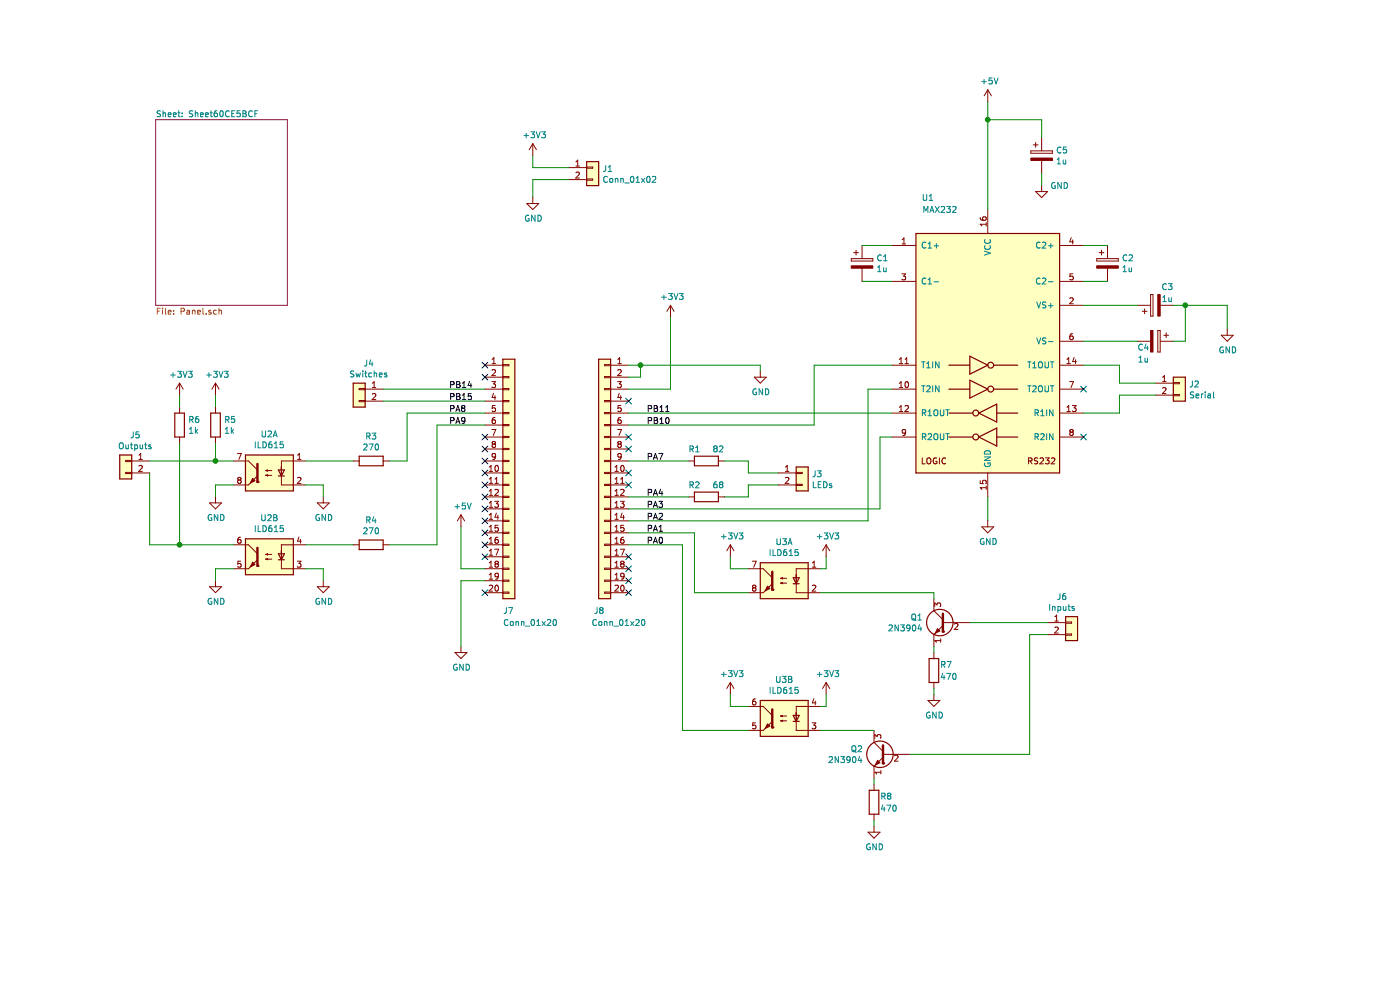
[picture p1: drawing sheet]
EESchema Schematic File Version 4
LIBS:PhotokineticSetup-cache
EELAYER 29 0
EELAYER END
$Descr A4 11693 8268
encoding utf-8
Sheet 1 2
Title ""
Date ""
Rev ""
Comp ""
Comment1 ""
Comment2 ""
Comment3 ""
Comment4 ""
$EndDescr
$Comp
L Connector_Generic:Conn_01x20 J7
U 1 1
P 4250 3950
F 0 "J7" H 4200 2800 50  0000 L CNN
F 1 "Conn_01x20" H 4200 2700 50  0000 L CNN
F 2 "Connector_PinSocket_2.54mm:PinSocket_1x20_P2.54mm_Vertical" H 4250 3950 50  0001 C CNN
F 3 "~" H 4250 3950 50  0001 C CNN
	1    4250 3950
	1    0    0    -1  
$EndComp
$Comp
L Connector_Generic:Conn_01x20 J8
U 1 1
P 5050 3950
F 0 "J8" H 5050 2800 50  0000 L CNN
F 1 "Conn_01x20" H 4700 2700 50  0000 L CNN
F 2 "Connector_PinSocket_2.54mm:PinSocket_1x20_P2.54mm_Vertical" H 5050 3950 50  0001 C CNN
F 3 "~" H 5050 3950 50  0001 C CNN
	1    5050 3950
	-1   0    0    -1  
$EndComp
$Comp
L power:+3V3 #PWR0101
U 1 1
P 5600 2650
F 0 "#PWR0101" H 5600 2500 50  0001 C CNN
F 1 "+3V3" H 5615 2823 50  0000 C CNN
F 2 "" H 5600 2650 50  0001 C CNN
F 3 "" H 5600 2650 50  0001 C CNN
	1    5600 2650
	1    0    0    -1  
$EndComp
Wire Wire Line
	5250 3250 5600 3250
Wire Wire Line
	5600 3250 5600 2650
Wire Wire Line
	5250 3150 5350 3150
Wire Wire Line
	5350 3150 5350 3050
Wire Wire Line
	5350 3050 5250 3050
Wire Wire Line
	5350 3050 6350 3050
Connection ~ 5350 3050
$Comp
L power:GND #PWR0102
U 1 1
P 6350 3100
F 0 "#PWR0102" H 6350 2850 50  0001 C CNN
F 1 "GND" H 6355 2927 50  0000 C CNN
F 2 "" H 6350 3100 50  0001 C CNN
F 3 "" H 6350 3100 50  0001 C CNN
	1    6350 3100
	1    0    0    -1  
$EndComp
NoConn ~ 5250 3350
NoConn ~ 5250 3650
NoConn ~ 5250 3750
NoConn ~ 5250 4050
NoConn ~ 5250 4650
NoConn ~ 5250 4750
NoConn ~ 5250 4850
NoConn ~ 5250 4950
$Comp
L Interface_UART:MAX232 U1
U 1 1
P 8250 2950
F 0 "U1" H 7750 4250 50  0000 C CNN
F 1 "MAX232" H 7850 4150 50  0000 C CNN
F 2 "Package_DIP:DIP-16_W7.62mm_Socket_LongPads" H 8300 1900 50  0001 L CNN
F 3 "http://www.ti.com/lit/ds/symlink/max232.pdf" H 8250 3050 50  0001 C CNN
	1    8250 2950
	1    0    0    -1  
$EndComp
Wire Wire Line
	6350 3050 6350 3100
Wire Wire Line
	7450 3450 5250 3450
Wire Wire Line
	5250 3550 6800 3550
Wire Wire Line
	6800 3550 6800 3050
Wire Wire Line
	6800 3050 7450 3050
Text Label 5400 3450 0    50   ~ 0
PB11
Text Label 5400 3550 0    50   ~ 0
PB10
NoConn ~ 9050 3250
NoConn ~ 9050 3650
$Comp
L Device:CP C1
U 1 1
P 7200 2200
F 0 "C1" H 7318 2246 50  0000 L CNN
F 1 "1u" H 7318 2155 50  0000 L CNN
F 2 "Capacitor_THT:CP_Radial_Tantal_D4.5mm_P2.50mm" H 7238 2050 50  0001 C CNN
F 3 "~" H 7200 2200 50  0001 C CNN
	1    7200 2200
	1    0    0    -1  
$EndComp
$Comp
L Device:CP C2
U 1 1
P 9250 2200
F 0 "C2" H 9368 2246 50  0000 L CNN
F 1 "1u" H 9368 2155 50  0000 L CNN
F 2 "Capacitor_THT:CP_Radial_Tantal_D4.5mm_P2.50mm" H 9288 2050 50  0001 C CNN
F 3 "~" H 9250 2200 50  0001 C CNN
	1    9250 2200
	1    0    0    -1  
$EndComp
Wire Wire Line
	7200 2050 7450 2050
Wire Wire Line
	7200 2350 7450 2350
$Comp
L Connector_Generic:Conn_01x02 J2
U 1 1
P 9850 3200
F 0 "J2" H 9930 3192 50  0000 L CNN
F 1 "Serial" H 9930 3101 50  0000 L CNN
F 2 "Connector_PinHeader_2.54mm:PinHeader_1x02_P2.54mm_Vertical" H 9850 3200 50  0001 C CNN
F 3 "~" H 9850 3200 50  0001 C CNN
	1    9850 3200
	1    0    0    -1  
$EndComp
Wire Wire Line
	9050 3050 9350 3050
Wire Wire Line
	9350 3200 9650 3200
Wire Wire Line
	9650 3300 9350 3300
Wire Wire Line
	9350 3450 9050 3450
Wire Wire Line
	9350 3300 9350 3450
Wire Wire Line
	9350 3050 9350 3200
$Comp
L Device:CP C3
U 1 1
P 9650 2550
F 0 "C3" V 9800 2450 50  0000 C CNN
F 1 "1u" V 9700 2450 50  0000 C CNN
F 2 "Capacitor_THT:CP_Radial_Tantal_D4.5mm_P2.50mm" H 9688 2400 50  0001 C CNN
F 3 "~" H 9650 2550 50  0001 C CNN
	1    9650 2550
	0    -1   -1   0   
$EndComp
$Comp
L Device:CP C4
U 1 1
P 9650 2850
F 0 "C4" V 9700 2750 50  0000 C CNN
F 1 "1u" V 9800 2750 50  0000 C CNN
F 2 "Capacitor_THT:CP_Radial_Tantal_D4.5mm_P2.50mm" H 9688 2700 50  0001 C CNN
F 3 "~" H 9650 2850 50  0001 C CNN
	1    9650 2850
	0    1    1    0   
$EndComp
Wire Wire Line
	9050 2050 9250 2050
Wire Wire Line
	9050 2350 9250 2350
Wire Wire Line
	9050 2550 9500 2550
Wire Wire Line
	9500 2850 9050 2850
Wire Wire Line
	9800 2550 9900 2550
Wire Wire Line
	9900 2550 9900 2850
Wire Wire Line
	9900 2850 9800 2850
Wire Wire Line
	9900 2550 10250 2550
Wire Wire Line
	10250 2550 10250 2750
Connection ~ 9900 2550
$Comp
L power:GND #PWR0103
U 1 1
P 10250 2750
F 0 "#PWR0103" H 10250 2500 50  0001 C CNN
F 1 "GND" H 10255 2577 50  0000 C CNN
F 2 "" H 10250 2750 50  0001 C CNN
F 3 "" H 10250 2750 50  0001 C CNN
	1    10250 2750
	1    0    0    -1  
$EndComp
Wire Wire Line
	8250 4150 8250 4350
$Comp
L power:+5V #PWR0105
U 1 1
P 8250 850
F 0 "#PWR0105" H 8250 700 50  0001 C CNN
F 1 "+5V" H 8265 1023 50  0000 C CNN
F 2 "" H 8250 850 50  0001 C CNN
F 3 "" H 8250 850 50  0001 C CNN
	1    8250 850 
	1    0    0    -1  
$EndComp
$Comp
L Device:CP C5
U 1 1
P 8700 1300
F 0 "C5" H 8818 1346 50  0000 L CNN
F 1 "1u" H 8818 1255 50  0000 L CNN
F 2 "Capacitor_THT:CP_Radial_Tantal_D4.5mm_P2.50mm" H 8738 1150 50  0001 C CNN
F 3 "~" H 8700 1300 50  0001 C CNN
	1    8700 1300
	1    0    0    -1  
$EndComp
$Comp
L power:GND #PWR0106
U 1 1
P 8700 1550
F 0 "#PWR0106" H 8700 1300 50  0001 C CNN
F 1 "GND" H 8850 1550 50  0000 C CNN
F 2 "" H 8700 1550 50  0001 C CNN
F 3 "" H 8700 1550 50  0001 C CNN
	1    8700 1550
	1    0    0    -1  
$EndComp
Wire Wire Line
	8250 850  8250 1000
Wire Wire Line
	8250 1000 8700 1000
Connection ~ 8250 1000
Wire Wire Line
	8250 1000 8250 1750
Wire Wire Line
	8700 1450 8700 1550
Wire Wire Line
	8700 1000 8700 1150
Wire Wire Line
	6250 3850 6250 3950
Wire Wire Line
	6250 3950 6500 3950
Wire Wire Line
	6500 4050 6250 4050
Wire Wire Line
	6250 4050 6250 4150
Wire Wire Line
	6250 4150 6050 4150
$Comp
L Connector_Generic:Conn_01x02 J3
U 1 1
P 6700 3950
F 0 "J3" H 6779 3942 50  0000 L CNN
F 1 "LEDs" H 6779 3851 50  0000 L CNN
F 2 "Connector_PinHeader_2.54mm:PinHeader_1x02_P2.54mm_Vertical" H 6700 3950 50  0001 C CNN
F 3 "~" H 6700 3950 50  0001 C CNN
	1    6700 3950
	1    0    0    -1  
$EndComp
$Comp
L Device:R R1
U 1 1
P 5900 3850
F 0 "R1" V 5800 3750 50  0000 C CNN
F 1 "82" V 5800 3950 50  0000 C CNN
F 2 "Resistor_THT:R_Axial_DIN0204_L3.6mm_D1.6mm_P7.62mm_Horizontal" V 5830 3850 50  0001 C CNN
F 3 "~" H 5900 3850 50  0001 C CNN
	1    5900 3850
	0    1    1    0   
$EndComp
Wire Wire Line
	6050 3850 6250 3850
$Comp
L Device:R R2
U 1 1
P 5900 4150
F 0 "R2" V 5800 4050 50  0000 C CNN
F 1 "68" V 5800 4250 50  0000 C CNN
F 2 "Resistor_THT:R_Axial_DIN0204_L3.6mm_D1.6mm_P7.62mm_Horizontal" V 5830 4150 50  0001 C CNN
F 3 "~" H 5900 4150 50  0001 C CNN
	1    5900 4150
	0    1    1    0   
$EndComp
$Comp
L Connector_Generic:Conn_01x02 J1
U 1 1
P 4950 1400
F 0 "J1" H 5030 1392 50  0000 L CNN
F 1 "Conn_01x02" H 5030 1301 50  0000 L CNN
F 2 "Connector_PinHeader_2.54mm:PinHeader_1x02_P2.54mm_Vertical" H 4950 1400 50  0001 C CNN
F 3 "~" H 4950 1400 50  0001 C CNN
	1    4950 1400
	1    0    0    -1  
$EndComp
$Comp
L power:+3V3 #PWR0107
U 1 1
P 4450 1300
F 0 "#PWR0107" H 4450 1150 50  0001 C CNN
F 1 "+3V3" H 4465 1473 50  0000 C CNN
F 2 "" H 4450 1300 50  0001 C CNN
F 3 "" H 4450 1300 50  0001 C CNN
	1    4450 1300
	1    0    0    -1  
$EndComp
Wire Wire Line
	4450 1300 4450 1400
Wire Wire Line
	4450 1400 4750 1400
Wire Wire Line
	4750 1500 4450 1500
Wire Wire Line
	4450 1500 4450 1650
$Comp
L power:GND #PWR0108
U 1 1
P 4450 1650
F 0 "#PWR0108" H 4450 1400 50  0001 C CNN
F 1 "GND" H 4455 1477 50  0000 C CNN
F 2 "" H 4450 1650 50  0001 C CNN
F 3 "" H 4450 1650 50  0001 C CNN
	1    4450 1650
	1    0    0    -1  
$EndComp
$Comp
L Connector_Generic:Conn_01x02 J4
U 1 1
P 3000 3250
F 0 "J4" H 2920 3467 50  0000 C CNN
F 1 "Switches" H 2920 3376 50  0000 C CNN
F 2 "Connector_PinHeader_2.54mm:PinHeader_1x02_P2.54mm_Vertical" H 3000 3250 50  0001 C CNN
F 3 "~" H 3000 3250 50  0001 C CNN
	1    3000 3250
	-1   0    0    -1  
$EndComp
NoConn ~ 4050 3050
NoConn ~ 4050 3150
NoConn ~ 4050 3650
NoConn ~ 4050 3750
NoConn ~ 4050 4950
NoConn ~ 4050 4650
NoConn ~ 4050 4550
NoConn ~ 4050 4450
NoConn ~ 4050 4350
NoConn ~ 4050 4150
NoConn ~ 4050 4250
NoConn ~ 4050 4050
NoConn ~ 4050 3950
NoConn ~ 4050 3850
Wire Wire Line
	3200 3250 4050 3250
Wire Wire Line
	3200 3350 4050 3350
Text Label 3750 3250 0    50   ~ 0
PB14
Text Label 3750 3350 0    50   ~ 0
PB15
$Comp
L Connector_Generic:Conn_01x02 J5
U 1 1
P 1050 3850
F 0 "J5" H 970 4067 50  0000 C CNN
F 1 "Outputs" H 970 3976 50  0000 C CNN
F 2 "Connector_PinHeader_2.54mm:PinHeader_1x02_P2.54mm_Vertical" H 1050 3850 50  0001 C CNN
F 3 "~" H 1050 3850 50  0001 C CNN
	1    1050 3850
	-1   0    0    -1  
$EndComp
Text Label 3750 3450 0    50   ~ 0
PA8
Text Label 3750 3550 0    50   ~ 0
PA9
Wire Wire Line
	3400 3450 3400 3850
Wire Wire Line
	3400 3850 3250 3850
Wire Wire Line
	3400 3450 4050 3450
Wire Wire Line
	3650 4550 3250 4550
Wire Wire Line
	3650 3550 4050 3550
$Comp
L Device:R R3
U 1 1
P 3100 3850
F 0 "R3" V 2893 3850 50  0000 C CNN
F 1 "270" V 2984 3850 50  0000 C CNN
F 2 "Resistor_THT:R_Axial_DIN0204_L3.6mm_D1.6mm_P7.62mm_Horizontal" V 3030 3850 50  0001 C CNN
F 3 "~" H 3100 3850 50  0001 C CNN
	1    3100 3850
	0    1    1    0   
$EndComp
$Comp
L Device:R R4
U 1 1
P 3100 4550
F 0 "R4" V 2893 4550 50  0000 C CNN
F 1 "270" V 2984 4550 50  0000 C CNN
F 2 "Resistor_THT:R_Axial_DIN0204_L3.6mm_D1.6mm_P7.62mm_Horizontal" V 3030 4550 50  0001 C CNN
F 3 "~" H 3100 4550 50  0001 C CNN
	1    3100 4550
	0    1    1    0   
$EndComp
Wire Wire Line
	4050 4850 3850 4850
$Comp
L power:GND #PWR0109
U 1 1
P 3850 5400
F 0 "#PWR0109" H 3850 5150 50  0001 C CNN
F 1 "GND" H 3855 5227 50  0000 C CNN
F 2 "" H 3850 5400 50  0001 C CNN
F 3 "" H 3850 5400 50  0001 C CNN
	1    3850 5400
	1    0    0    -1  
$EndComp
Wire Wire Line
	4050 4750 3850 4750
$Comp
L power:+5V #PWR0110
U 1 1
P 3850 4400
F 0 "#PWR0110" H 3850 4250 50  0001 C CNN
F 1 "+5V" H 3865 4573 50  0000 C CNN
F 2 "" H 3850 4400 50  0001 C CNN
F 3 "" H 3850 4400 50  0001 C CNN
	1    3850 4400
	1    0    0    -1  
$EndComp
Wire Wire Line
	3850 4850 3850 5400
Wire Wire Line
	3850 4400 3850 4750
Wire Wire Line
	5250 4150 5750 4150
Text Label 5400 3850 0    50   ~ 0
PA7
Text Label 5400 4150 0    50   ~ 0
PA4
Wire Wire Line
	5250 3850 5750 3850
NoConn ~ 5250 3950
$Comp
L Connector_Generic:Conn_01x02 J6
U 1 1
P 8950 5200
F 0 "J6" H 8870 5417 50  0000 C CNN
F 1 "Inputs" H 8870 5326 50  0000 C CNN
F 2 "Connector_PinHeader_2.54mm:PinHeader_1x02_P2.54mm_Vertical" H 8950 5200 50  0001 C CNN
F 3 "~" H 8950 5200 50  0001 C CNN
	1    8950 5200
	1    0    0    -1  
$EndComp
Wire Wire Line
	5250 4450 5800 4450
Wire Wire Line
	5250 4550 5700 4550
Text Label 5400 4450 0    50   ~ 0
PA1
Text Label 5400 4550 0    50   ~ 0
PA0
Wire Wire Line
	2550 3850 2950 3850
Wire Wire Line
	2550 4550 2950 4550
$Comp
L Isolator:ILD74 U2
U 1 1
P 2250 3950
F 0 "U2" H 2250 4275 50  0000 C CNN
F 1 "ILD615" H 2250 4184 50  0000 C CNN
F 2 "Package_DIP:DIP-8_W7.62mm_Socket_LongPads" H 2050 3750 50  0001 L CIN
F 3 "https://www.vishay.com/docs/83640/ild74.pdf" H 2250 3950 50  0001 L CNN
	1    2250 3950
	-1   0    0    -1  
$EndComp
$Comp
L Isolator:ILD74 U2
U 2 1
P 2250 4650
F 0 "U2" H 2250 4975 50  0000 C CNN
F 1 "ILD615" H 2250 4884 50  0000 C CNN
F 2 "Package_DIP:DIP-8_W7.62mm_Socket_LongPads" H 2050 4450 50  0001 L CIN
F 3 "https://www.vishay.com/docs/83640/ild74.pdf" H 2250 4650 50  0001 L CNN
	2    2250 4650
	-1   0    0    -1  
$EndComp
Wire Wire Line
	2550 4050 2700 4050
Wire Wire Line
	2700 4750 2550 4750
$Comp
L power:GND #PWR0111
U 1 1
P 2700 4850
F 0 "#PWR0111" H 2700 4600 50  0001 C CNN
F 1 "GND" H 2705 4677 50  0000 C CNN
F 2 "" H 2700 4850 50  0001 C CNN
F 3 "" H 2700 4850 50  0001 C CNN
	1    2700 4850
	1    0    0    -1  
$EndComp
$Comp
L power:+3V3 #PWR0112
U 1 1
P 1800 3300
F 0 "#PWR0112" H 1800 3150 50  0001 C CNN
F 1 "+3V3" H 1815 3473 50  0000 C CNN
F 2 "" H 1800 3300 50  0001 C CNN
F 3 "" H 1800 3300 50  0001 C CNN
	1    1800 3300
	1    0    0    -1  
$EndComp
$Comp
L Device:R R5
U 1 1
P 1800 3550
F 0 "R5" H 1870 3596 50  0000 L CNN
F 1 "1k" H 1870 3505 50  0000 L CNN
F 2 "Resistor_THT:R_Axial_DIN0204_L3.6mm_D1.6mm_P7.62mm_Horizontal" V 1730 3550 50  0001 C CNN
F 3 "~" H 1800 3550 50  0001 C CNN
	1    1800 3550
	1    0    0    -1  
$EndComp
$Comp
L Isolator:ILD74 U3
U 1 1
P 6550 4850
F 0 "U3" H 6550 5175 50  0000 C CNN
F 1 "ILD615" H 6550 5084 50  0000 C CNN
F 2 "Package_DIP:DIP-8_W7.62mm_Socket_LongPads" H 6350 4650 50  0001 L CIN
F 3 "https://www.vishay.com/docs/83640/ild74.pdf" H 6550 4850 50  0001 L CNN
	1    6550 4850
	-1   0    0    -1  
$EndComp
$Comp
L Isolator:ILD74 U3
U 2 1
P 6550 6000
F 0 "U3" H 6550 6325 50  0000 C CNN
F 1 "ILD615" H 6550 6234 50  0000 C CNN
F 2 "Package_DIP:DIP-8_W7.62mm_Socket_LongPads" H 6350 5800 50  0001 L CIN
F 3 "https://www.vishay.com/docs/83640/ild74.pdf" H 6550 6000 50  0001 L CNN
	2    6550 6000
	-1   0    0    -1  
$EndComp
$Comp
L Device:R R8
U 1 1
P 7300 6700
F 0 "R8" H 7350 6750 50  0000 L CNN
F 1 "470" H 7350 6650 50  0000 L CNN
F 2 "Resistor_THT:R_Axial_DIN0204_L3.6mm_D1.6mm_P7.62mm_Horizontal" V 7230 6700 50  0001 C CNN
F 3 "~" H 7300 6700 50  0001 C CNN
	1    7300 6700
	1    0    0    -1  
$EndComp
$Comp
L Device:R R7
U 1 1
P 7800 5600
F 0 "R7" H 7850 5650 50  0000 L CNN
F 1 "470" H 7850 5550 50  0000 L CNN
F 2 "Resistor_THT:R_Axial_DIN0204_L3.6mm_D1.6mm_P7.62mm_Horizontal" V 7730 5600 50  0001 C CNN
F 3 "~" H 7800 5600 50  0001 C CNN
	1    7800 5600
	1    0    0    -1  
$EndComp
$Sheet
S 1300 1000 1100 1550
U 60CE5BD0
F0 "Sheet60CE5BCF" 50
F1 "Panel.sch" 50
$EndSheet
Wire Wire Line
	5250 4250 7350 4250
Wire Wire Line
	7350 4250 7350 3650
Wire Wire Line
	7350 3650 7450 3650
Wire Wire Line
	5250 4350 7250 4350
Wire Wire Line
	7250 4350 7250 3250
Wire Wire Line
	7250 3250 7450 3250
Text Label 5400 4250 0    50   ~ 0
PA3
Text Label 5400 4350 0    50   ~ 0
PA2
$Comp
L Transistor_BJT:2N3904 Q1
U 1 1
P 7900 5200
F 0 "Q1" H 8091 5246 50  0000 L CNN
F 1 "2N3904" H 8091 5155 50  0000 L CNN
F 2 "Package_TO_SOT_THT:TO-92_Inline" H 8100 5125 50  0001 L CIN
F 3 "https://www.fairchildsemi.com/datasheets/2N/2N3904.pdf" H 7900 5200 50  0001 L CNN
	1    7900 5200
	-1   0    0    -1  
$EndComp
$Comp
L power:+3V3 #PWR0113
U 1 1
P 6900 4650
F 0 "#PWR0113" H 6900 4500 50  0001 C CNN
F 1 "+3V3" H 6915 4823 50  0000 C CNN
F 2 "" H 6900 4650 50  0001 C CNN
F 3 "" H 6900 4650 50  0001 C CNN
	1    6900 4650
	1    0    0    -1  
$EndComp
Wire Wire Line
	6900 4650 6900 4750
$Comp
L power:+3V3 #PWR0114
U 1 1
P 6900 5800
F 0 "#PWR0114" H 6900 5650 50  0001 C CNN
F 1 "+3V3" H 6915 5973 50  0000 C CNN
F 2 "" H 6900 5800 50  0001 C CNN
F 3 "" H 6900 5800 50  0001 C CNN
	1    6900 5800
	1    0    0    -1  
$EndComp
Wire Wire Line
	6900 5800 6900 5900
Wire Wire Line
	6850 4750 6900 4750
Wire Wire Line
	6850 5900 6900 5900
Wire Wire Line
	7800 4950 7800 5000
$Comp
L power:GND #PWR0115
U 1 1
P 7300 6900
F 0 "#PWR0115" H 7300 6650 50  0001 C CNN
F 1 "GND" H 7305 6727 50  0000 C CNN
F 2 "" H 7300 6900 50  0001 C CNN
F 3 "" H 7300 6900 50  0001 C CNN
	1    7300 6900
	1    0    0    -1  
$EndComp
$Comp
L Transistor_BJT:2N3904 Q2
U 1 1
P 7400 6300
F 0 "Q2" H 7591 6346 50  0000 L CNN
F 1 "2N3904" H 7591 6255 50  0000 L CNN
F 2 "Package_TO_SOT_THT:TO-92_Inline" H 7600 6225 50  0001 L CIN
F 3 "https://www.fairchildsemi.com/datasheets/2N/2N3904.pdf" H 7400 6300 50  0001 L CNN
	1    7400 6300
	-1   0    0    -1  
$EndComp
Wire Wire Line
	1250 4550 1500 4550
Wire Wire Line
	3650 3550 3650 4550
Wire Wire Line
	2700 4750 2700 4850
$Comp
L power:GND #PWR0116
U 1 1
P 2700 4150
F 0 "#PWR0116" H 2700 3900 50  0001 C CNN
F 1 "GND" H 2705 3977 50  0000 C CNN
F 2 "" H 2700 4150 50  0001 C CNN
F 3 "" H 2700 4150 50  0001 C CNN
	1    2700 4150
	1    0    0    -1  
$EndComp
Wire Wire Line
	2700 4050 2700 4150
Wire Wire Line
	1250 3950 1250 4550
Wire Wire Line
	1250 3850 1800 3850
Wire Wire Line
	1800 3700 1800 3850
Connection ~ 1800 3850
Wire Wire Line
	1800 3850 1950 3850
Wire Wire Line
	1800 3300 1800 3400
$Comp
L power:+3V3 #PWR0117
U 1 1
P 1500 3300
F 0 "#PWR0117" H 1500 3150 50  0001 C CNN
F 1 "+3V3" H 1515 3473 50  0000 C CNN
F 2 "" H 1500 3300 50  0001 C CNN
F 3 "" H 1500 3300 50  0001 C CNN
	1    1500 3300
	1    0    0    -1  
$EndComp
$Comp
L Device:R R6
U 1 1
P 1500 3550
F 0 "R6" H 1570 3596 50  0000 L CNN
F 1 "1k" H 1570 3505 50  0000 L CNN
F 2 "Resistor_THT:R_Axial_DIN0204_L3.6mm_D1.6mm_P7.62mm_Horizontal" V 1430 3550 50  0001 C CNN
F 3 "~" H 1500 3550 50  0001 C CNN
	1    1500 3550
	1    0    0    -1  
$EndComp
Wire Wire Line
	1500 3300 1500 3400
Wire Wire Line
	1500 3700 1500 4550
Connection ~ 1500 4550
Wire Wire Line
	1500 4550 1950 4550
$Comp
L power:GND #PWR0118
U 1 1
P 1800 4150
F 0 "#PWR0118" H 1800 3900 50  0001 C CNN
F 1 "GND" H 1805 3977 50  0000 C CNN
F 2 "" H 1800 4150 50  0001 C CNN
F 3 "" H 1800 4150 50  0001 C CNN
	1    1800 4150
	1    0    0    -1  
$EndComp
Wire Wire Line
	1800 4050 1800 4150
Wire Wire Line
	1800 4050 1950 4050
$Comp
L power:GND #PWR0119
U 1 1
P 1800 4850
F 0 "#PWR0119" H 1800 4600 50  0001 C CNN
F 1 "GND" H 1805 4677 50  0000 C CNN
F 2 "" H 1800 4850 50  0001 C CNN
F 3 "" H 1800 4850 50  0001 C CNN
	1    1800 4850
	1    0    0    -1  
$EndComp
Wire Wire Line
	1800 4750 1800 4850
Wire Wire Line
	1800 4750 1950 4750
Wire Wire Line
	8600 5300 8750 5300
Wire Wire Line
	5800 4950 6250 4950
Wire Wire Line
	5700 6100 6250 6100
Wire Wire Line
	5800 4450 5800 4950
$Comp
L power:+3V3 #PWR?
U 1 1
P 6100 4650
F 0 "#PWR?" H 6100 4500 50  0001 C CNN
F 1 "+3V3" H 6115 4823 50  0000 C CNN
F 2 "" H 6100 4650 50  0001 C CNN
F 3 "" H 6100 4650 50  0001 C CNN
	1    6100 4650
	1    0    0    -1  
$EndComp
Wire Wire Line
	6100 4650 6100 4750
Wire Wire Line
	6100 4750 6250 4750
$Comp
L power:+3V3 #PWR?
U 1 1
P 6100 5800
F 0 "#PWR?" H 6100 5650 50  0001 C CNN
F 1 "+3V3" H 6115 5973 50  0000 C CNN
F 2 "" H 6100 5800 50  0001 C CNN
F 3 "" H 6100 5800 50  0001 C CNN
	1    6100 5800
	1    0    0    -1  
$EndComp
Wire Wire Line
	6100 5800 6100 5900
Wire Wire Line
	6100 5900 6250 5900
$Comp
L power:GND #PWR?
U 1 1
P 8250 4350
F 0 "#PWR?" H 8250 4100 50  0001 C CNN
F 1 "GND" H 8255 4177 50  0000 C CNN
F 2 "" H 8250 4350 50  0001 C CNN
F 3 "" H 8250 4350 50  0001 C CNN
	1    8250 4350
	1    0    0    -1  
$EndComp
Wire Wire Line
	5700 4550 5700 6100
Wire Wire Line
	8100 5200 8750 5200
Wire Wire Line
	7600 6300 8600 6300
$Comp
L power:GND #PWR?
U 1 1
P 7800 5800
F 0 "#PWR?" H 7800 5550 50  0001 C CNN
F 1 "GND" H 7805 5627 50  0000 C CNN
F 2 "" H 7800 5800 50  0001 C CNN
F 3 "" H 7800 5800 50  0001 C CNN
	1    7800 5800
	1    0    0    -1  
$EndComp
Wire Wire Line
	7800 5750 7800 5800
Wire Wire Line
	7800 5400 7800 5450
Wire Wire Line
	8600 5300 8600 6300
Wire Wire Line
	6850 6100 7300 6100
Wire Wire Line
	6850 4950 7800 4950
Wire Wire Line
	7300 6850 7300 6900
Wire Wire Line
	7300 6500 7300 6550
$EndSCHEMATC
